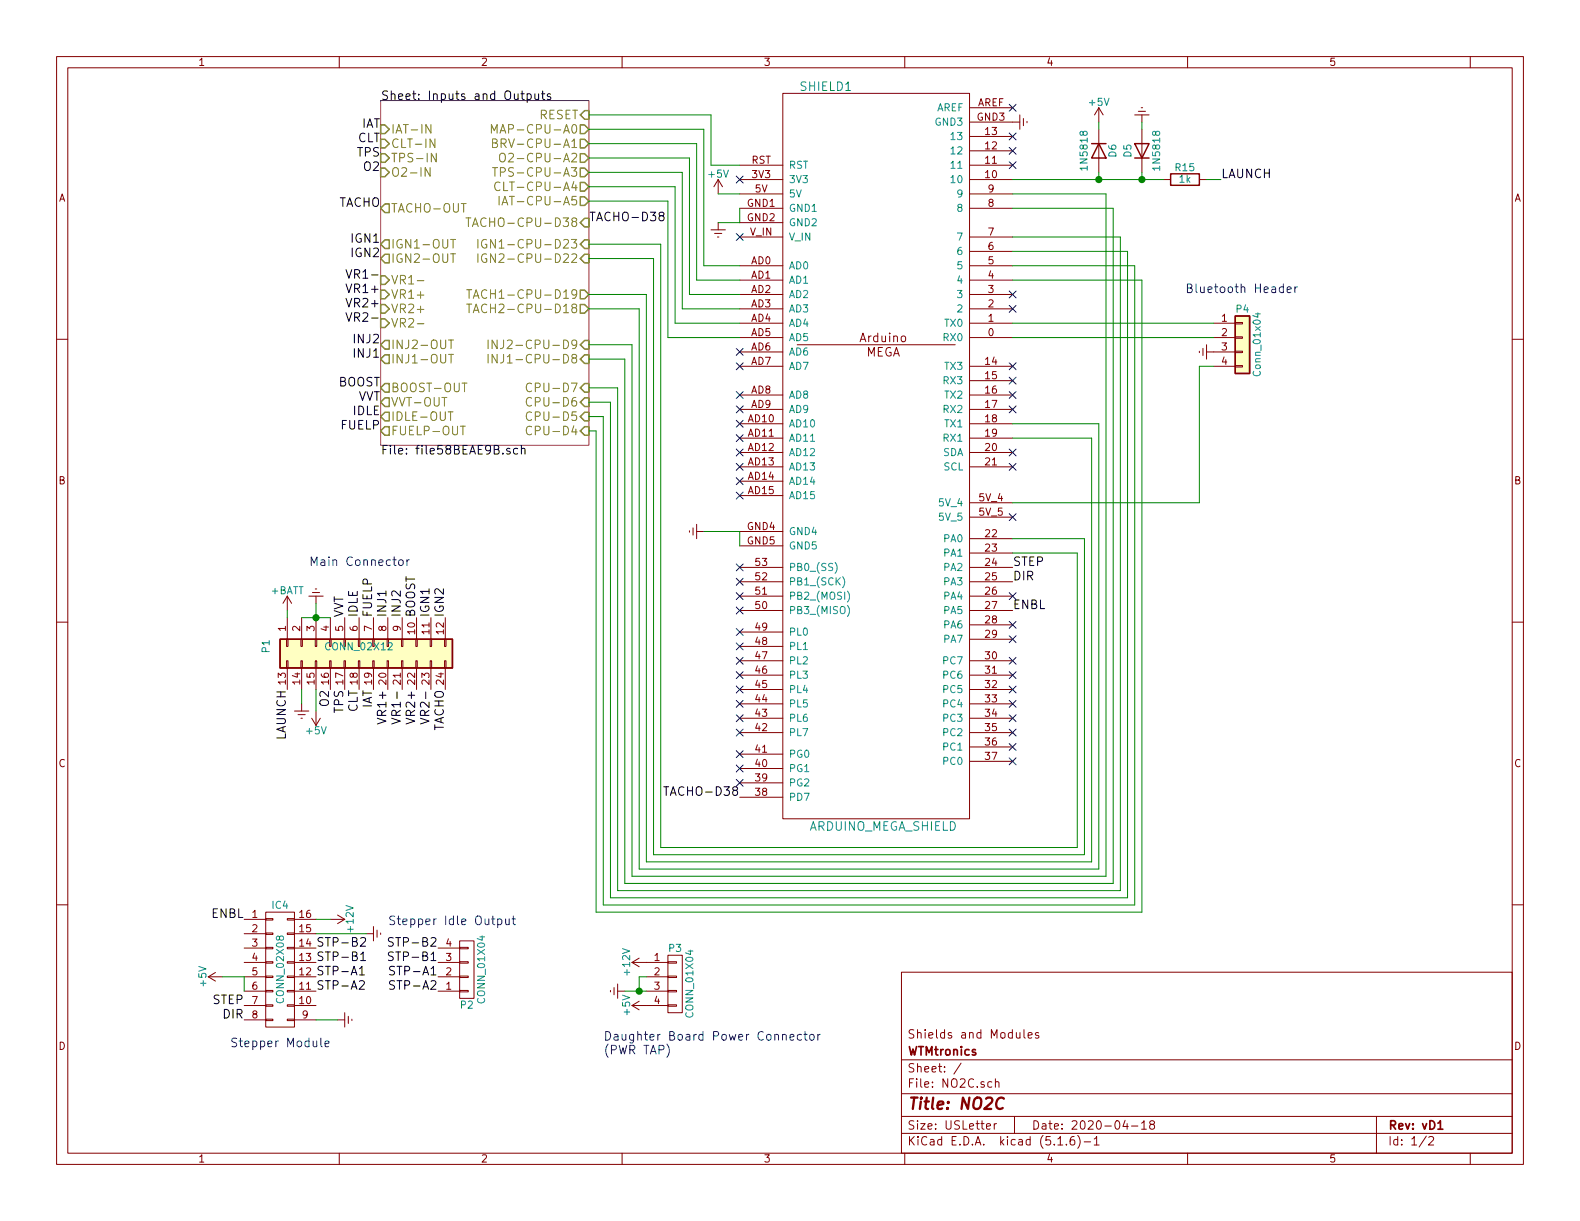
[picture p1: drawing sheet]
EESchema Schematic File Version 4
EELAYER 30 0
EELAYER END
$Descr USLetter 11000 8500
encoding utf-8
Sheet 1 2
Title "NO2C"
Date "2020-04-18"
Rev "vD1"
Comp "WTMtronics"
Comment1 "Shields and Modules"
Comment2 ""
Comment3 ""
Comment4 ""
$EndDescr
$Comp
L arduino_shieldsNCL:ARDUINO_MEGA_SHIELD SHIELD1
U 1 1
P 6150 3100
F 0 "SHIELD1" H 5750 5600 60  0000 C CNN
F 1 "ARDUINO_MEGA_SHIELD" H 6150 450 60  0000 C CNN
F 2 "footprnt:ARDUINO_MEGA_SHIELD" H 6150 3100 60  0001 C CNN
F 3 "" H 6150 3100 60  0001 C CNN
	1    6150 3100
	1    0    0    -1  
$EndComp
$Sheet
S 2650 700  1450 2400
U 58BEAE9C
F0 "Inputs and Outputs" 60
F1 "file58BEAE9B.sch" 60
F2 "TPS-IN" I L 2650 1100 60 
F3 "TPS-CPU-A3" O R 4100 1200 60 
F4 "IAT-IN" I L 2650 900 60 
F5 "IAT-CPU-A5" O R 4100 1400 60 
F6 "CLT-CPU-A4" O R 4100 1300 60 
F7 "CLT-IN" I L 2650 1000 60 
F8 "O2-IN" I L 2650 1200 60 
F9 "O2-CPU-A2" O R 4100 1100 60 
F10 "BRV-CPU-A1" O R 4100 1000 60 
F11 "MAP-CPU-A0" O R 4100 900 60 
F12 "VR1-" I L 2650 1950 60 
F13 "VR2-" I L 2650 2250 60 
F14 "VR2+" I L 2650 2150 60 
F15 "VR1+" I L 2650 2050 60 
F16 "TACH2-CPU-D18" O R 4100 2150 60 
F17 "TACH1-CPU-D19" O R 4100 2050 60 
F18 "RESET" I R 4100 800 60 
F19 "INJ1-CPU-D8" I R 4100 2500 60 
F20 "INJ1-OUT" O L 2650 2500 60 
F21 "INJ2-OUT" O L 2650 2400 60 
F22 "INJ2-CPU-D9" I R 4100 2400 60 
F23 "IGN1-CPU-D23" I R 4100 1700 60 
F24 "IGN2-CPU-D22" I R 4100 1800 60 
F25 "IGN2-OUT" O L 2650 1800 60 
F26 "IGN1-OUT" O L 2650 1700 60 
F27 "IDLE-OUT" O L 2650 2900 60 
F28 "BOOST-OUT" O L 2650 2700 60 
F29 "CPU-D5" I R 4100 2900 60 
F30 "CPU-D7" I R 4100 2700 60 
F31 "CPU-D6" I R 4100 2800 60 
F32 "CPU-D4" I R 4100 3000 60 
F33 "TACHO-CPU-D38" I R 4100 1550 60 
F34 "TACHO-OUT" O L 2650 1450 60 
F35 "VVT-OUT" O L 2650 2800 60 
F36 "FUELP-OUT" O L 2650 3000 60 
$EndSheet
$Comp
L power:Earth #PWR01
U 1 1
P 4900 3700
F 0 "#PWR01" H 4900 3450 50  0001 C CNN
F 1 "Earth" H 4900 3550 50  0001 C CNN
F 2 "" H 4900 3700 50  0000 C CNN
F 3 "" H 4900 3700 50  0000 C CNN
	1    4900 3700
	0    1    1    0   
$EndComp
$Comp
L power:Earth #PWR02
U 1 1
P 7050 850
F 0 "#PWR02" H 7050 600 50  0001 C CNN
F 1 "Earth" H 7050 700 50  0001 C CNN
F 2 "" H 7050 850 50  0000 C CNN
F 3 "" H 7050 850 50  0000 C CNN
	1    7050 850 
	0    -1   -1   0   
$EndComp
$Comp
L power:Earth #PWR03
U 1 1
P 5000 1550
F 0 "#PWR03" H 5000 1300 50  0001 C CNN
F 1 "Earth" H 5000 1400 50  0001 C CNN
F 2 "" H 5000 1550 50  0000 C CNN
F 3 "" H 5000 1550 50  0000 C CNN
	1    5000 1550
	1    0    0    -1  
$EndComp
$Comp
L power:+5V #PWR04
U 1 1
P 5000 1350
F 0 "#PWR04" H 5000 1200 50  0001 C CNN
F 1 "+5V" H 5000 1490 50  0000 C CNN
F 2 "" H 5000 1350 50  0000 C CNN
F 3 "" H 5000 1350 50  0000 C CNN
	1    5000 1350
	1    0    0    -1  
$EndComp
Wire Wire Line
	5150 3800 5150 3700
Wire Wire Line
	5150 3700 4900 3700
Wire Wire Line
	5150 1150 4950 1150
Wire Wire Line
	4100 800  4950 800 
Wire Wire Line
	4950 800  4950 1150
Wire Wire Line
	4100 900  4900 900 
Wire Wire Line
	4900 900  4900 1850
Wire Wire Line
	4900 1850 5150 1850
Wire Wire Line
	5150 1450 5150 1550
Wire Wire Line
	5150 1550 5000 1550
Wire Wire Line
	4100 1000 4850 1000
Wire Wire Line
	4850 1000 4850 1950
Wire Wire Line
	4850 1950 5150 1950
Wire Wire Line
	4100 1100 4800 1100
Wire Wire Line
	4800 1100 4800 2050
Wire Wire Line
	4800 2050 5150 2050
Wire Wire Line
	4100 1200 4750 1200
Wire Wire Line
	4750 1200 4750 2150
Wire Wire Line
	4750 2150 5150 2150
Wire Wire Line
	4100 1300 4700 1300
Wire Wire Line
	4700 1300 4700 2250
Wire Wire Line
	4700 2250 5150 2250
Wire Wire Line
	4100 1400 4650 1400
Wire Wire Line
	4650 1400 4650 2350
Wire Wire Line
	4100 3000 4150 3000
Wire Wire Line
	4150 3000 4150 6350
Wire Wire Line
	4150 6350 7950 6350
Wire Wire Line
	7950 6350 7950 1950
Wire Wire Line
	7950 1950 7050 1950
Wire Wire Line
	4100 2900 4200 2900
Wire Wire Line
	4200 2900 4200 6300
Wire Wire Line
	4200 6300 7900 6300
Wire Wire Line
	7900 6300 7900 1850
Wire Wire Line
	7900 1850 7050 1850
Wire Wire Line
	4250 2800 4100 2800
Wire Wire Line
	4250 6250 7850 6250
Wire Wire Line
	7850 6250 7850 1750
Wire Wire Line
	7850 1750 7050 1750
Wire Wire Line
	4100 2700 4300 2700
Wire Wire Line
	4300 2700 4300 6200
Wire Wire Line
	4300 6200 7800 6200
Wire Wire Line
	7800 6200 7800 1650
Wire Wire Line
	7800 1650 7050 1650
Wire Wire Line
	4100 2500 4350 2500
Wire Wire Line
	4350 2500 4350 6150
Wire Wire Line
	4350 6150 7750 6150
Wire Wire Line
	7750 6150 7750 1450
Wire Wire Line
	7750 1450 7050 1450
Wire Wire Line
	4100 2400 4400 2400
Wire Wire Line
	4400 2400 4400 6100
Wire Wire Line
	4400 6100 7700 6100
Wire Wire Line
	7700 6100 7700 1350
Wire Wire Line
	7700 1350 7050 1350
Wire Wire Line
	4100 2150 4450 2150
Wire Wire Line
	4450 2150 4450 6050
Wire Wire Line
	4450 6050 7650 6050
Wire Wire Line
	7650 6050 7650 2950
Wire Wire Line
	7650 2950 7050 2950
Wire Wire Line
	4100 2050 4500 2050
Wire Wire Line
	4500 2050 4500 6000
Wire Wire Line
	4500 6000 7600 6000
Wire Wire Line
	7600 6000 7600 3050
Wire Wire Line
	7600 3050 7050 3050
Wire Wire Line
	4100 1800 4550 1800
Wire Wire Line
	4550 1800 4550 5950
Wire Wire Line
	4550 5950 7550 5950
Wire Wire Line
	7550 5950 7550 3750
Wire Wire Line
	4100 1700 4600 1700
Wire Wire Line
	4600 1700 4600 5900
Wire Wire Line
	4600 5900 7500 5900
Wire Wire Line
	7500 5900 7500 3850
Wire Wire Line
	4250 2800 4250 6250
Wire Wire Line
	7550 3750 7050 3750
Wire Wire Line
	7500 3850 7050 3850
Wire Wire Line
	5000 1350 5150 1350
Wire Wire Line
	4650 2350 5150 2350
$Comp
L drv8825:DRV8825 IC4
U 1 1
P 1950 6750
F 0 "IC4" H 1950 7200 50  0000 C CNN
F 1 "CONN_02X08" V 1950 6750 50  0000 C CNN
F 2 "footprnt:DRV8825" H 1950 5550 50  0001 C CNN
F 3 "" H 1950 5550 50  0000 C CNN
	1    1950 6750
	1    0    0    -1  
$EndComp
$Comp
L power:+5V #PWR05
U 1 1
P 1550 6800
F 0 "#PWR05" H 1550 6650 50  0001 C CNN
F 1 "+5V" H 1550 6940 50  0000 C CNN
F 2 "" H 1550 6800 50  0000 C CNN
F 3 "" H 1550 6800 50  0000 C CNN
	1    1550 6800
	0    -1   -1   0   
$EndComp
Wire Wire Line
	1550 6800 1700 6800
Wire Wire Line
	1700 6800 1700 6900
$Comp
L power:+12V #PWR06
U 1 1
P 2300 6400
F 0 "#PWR06" H 2300 6250 50  0001 C CNN
F 1 "+12V" H 2300 6540 50  0000 C CNN
F 2 "" H 2300 6400 50  0000 C CNN
F 3 "" H 2300 6400 50  0000 C CNN
	1    2300 6400
	0    1    1    0   
$EndComp
Wire Wire Line
	2200 6400 2300 6400
$Comp
L power:Earth #PWR07
U 1 1
P 2550 6500
F 0 "#PWR07" H 2550 6250 50  0001 C CNN
F 1 "Earth" H 2550 6350 50  0001 C CNN
F 2 "" H 2550 6500 50  0000 C CNN
F 3 "" H 2550 6500 50  0000 C CNN
	1    2550 6500
	0    -1   -1   0   
$EndComp
Wire Wire Line
	2200 6500 2550 6500
Wire Wire Line
	2200 7100 2350 7100
$Comp
L power:Earth #PWR08
U 1 1
P 2350 7100
F 0 "#PWR08" H 2350 6850 50  0001 C CNN
F 1 "Earth" H 2350 6950 50  0001 C CNN
F 2 "" H 2350 7100 50  0000 C CNN
F 3 "" H 2350 7100 50  0000 C CNN
	1    2350 7100
	0    -1   -1   0   
$EndComp
Text Label 1700 7000 2    60   ~ 0
STEP
Text Label 1700 7100 2    60   ~ 0
DIR
Text Label 7050 3950 0    60   ~ 0
STEP
Text Label 7050 4050 0    60   ~ 0
DIR
Text Label 1700 6400 2    60   ~ 0
ENBL
Text Label 7050 4250 0    60   ~ 0
ENBL
Text Label 4100 1550 0    60   ~ 0
TACHO-D38
Text Label 5150 5550 2    60   ~ 0
TACHO-D38
Text Notes 1600 7300 0    60   ~ 0
Stepper Module
Text Label 2200 6900 0    60   ~ 0
STP-A2
Text Label 2200 6800 0    60   ~ 0
STP-A1
Text Label 2200 6700 0    60   ~ 0
STP-B1
Text Label 2200 6600 0    60   ~ 0
STP-B2
Text Label 3050 6600 2    60   ~ 0
STP-B2
Text Label 3050 6700 2    60   ~ 0
STP-B1
Text Label 3050 6800 2    60   ~ 0
STP-A1
Text Label 3050 6900 2    60   ~ 0
STP-A2
Text Label 3100 4800 3    60   ~ 0
TACHO
$Comp
L power:+5V #PWR09
U 1 1
P 2200 4950
F 0 "#PWR09" H 2200 4800 50  0001 C CNN
F 1 "+5V" H 2200 5090 50  0000 C CNN
F 2 "" H 2200 4950 50  0000 C CNN
F 3 "" H 2200 4950 50  0000 C CNN
	1    2200 4950
	-1   0    0    1   
$EndComp
Text Label 2400 4800 3    60   ~ 0
TPS
Text Label 2650 1100 2    60   ~ 0
TPS
Text Label 3000 4300 1    60   ~ 0
IGN1
Text Label 2650 1700 2    60   ~ 0
IGN1
Text Label 3100 4300 1    60   ~ 0
IGN2
Text Label 2650 1800 2    60   ~ 0
IGN2
Text Label 2650 900  2    60   ~ 0
IAT
Text Label 2600 4800 3    60   ~ 0
IAT
Text Label 2650 1000 2    60   ~ 0
CLT
Text Label 2500 4800 3    60   ~ 0
CLT
Text Label 2650 1200 2    60   ~ 0
O2
Text Label 2300 4800 3    60   ~ 0
O2
Text Label 2650 1950 2    60   ~ 0
VR1-
Text Label 2800 4800 3    60   ~ 0
VR1-
Text Label 2700 4800 3    60   ~ 0
VR1+
Text Label 2650 2050 2    60   ~ 0
VR1+
Text Label 2650 2150 2    60   ~ 0
VR2+
Text Label 2650 2250 2    60   ~ 0
VR2-
Text Label 2900 4800 3    60   ~ 0
VR2+
Text Label 3000 4800 3    60   ~ 0
VR2-
Text Label 2650 1450 2    60   ~ 0
TACHO
Text Label 2650 2700 2    60   ~ 0
BOOST
Text Label 2900 4300 1    60   ~ 0
BOOST
Text Label 2650 2800 2    60   ~ 0
VVT
Text Label 2400 4300 1    60   ~ 0
VVT
Text Label 2650 2900 2    60   ~ 0
IDLE
Text Label 2650 3000 2    60   ~ 0
FUELP
Text Label 2500 4300 1    60   ~ 0
IDLE
Text Label 2600 4300 1    60   ~ 0
FUELP
Text Label 2650 2400 2    60   ~ 0
INJ2
Text Label 2800 4300 1    60   ~ 0
INJ2
Text Label 2650 2500 2    60   ~ 0
INJ1
Text Label 2700 4300 1    60   ~ 0
INJ1
$Comp
L power:+BATT #PWR010
U 1 1
P 2000 4250
F 0 "#PWR010" H 2000 4100 50  0001 C CNN
F 1 "+BATT" H 2000 4390 50  0000 C CNN
F 2 "" H 2000 4250 50  0000 C CNN
F 3 "" H 2000 4250 50  0000 C CNN
	1    2000 4250
	1    0    0    -1  
$EndComp
$Comp
L power:Earth #PWR011
U 1 1
P 2200 4200
F 0 "#PWR011" H 2200 3950 50  0001 C CNN
F 1 "Earth" H 2200 4050 50  0001 C CNN
F 2 "" H 2200 4200 50  0001 C CNN
F 3 "" H 2200 4200 50  0001 C CNN
	1    2200 4200
	-1   0    0    1   
$EndComp
$Comp
L Connector_Generic:Conn_02x12_Top_Bottom P1
U 1 1
P 2500 4500
F 0 "P1" H 2500 5150 50  0000 C CNN
F 1 "CONN_02X12" V 2500 4500 50  0000 C CNN
F 2 "Connectors_Molex:Molex_Microfit3_Header_02x12_Straight_43045-2428" H 2500 3300 50  0001 C CNN
F 3 "" H 2500 3300 50  0000 C CNN
	1    2500 4500
	0    -1   1    0   
$EndComp
$Comp
L modules:CONN_01X04 P2
U 1 1
P 3250 6750
F 0 "P2" H 3250 7000 50  0000 C CNN
F 1 "CONN_01X04" V 3350 6750 50  0000 C CNN
F 2 "Connectors_Molex:Molex_Microfit3_Header_02x02_Angled_43045-040x" H 3250 6750 50  0001 C CNN
F 3 "" H 3250 6750 50  0000 C CNN
	1    3250 6750
	1    0    0    1   
$EndComp
Wire Wire Line
	2200 4950 2200 4800
$Comp
L power:Earth #PWR012
U 1 1
P 2100 4900
F 0 "#PWR012" H 2100 4650 50  0001 C CNN
F 1 "Earth" H 2100 4750 50  0001 C CNN
F 2 "" H 2100 4900 50  0000 C CNN
F 3 "" H 2100 4900 50  0000 C CNN
	1    2100 4900
	1    0    0    -1  
$EndComp
Wire Wire Line
	2100 4800 2100 4900
Wire Wire Line
	2000 4250 2000 4300
Wire Wire Line
	2200 4300 2100 4300
Text Label 2000 4800 3    60   ~ 0
LAUNCH
Text Label 8500 1250 0    60   ~ 0
LAUNCH
$Comp
L modules:CONN_01X04 P3
U 1 1
P 4700 6850
F 0 "P3" H 4700 7100 50  0000 C CNN
F 1 "CONN_01X04" V 4800 6850 50  0000 C CNN
F 2 "Pin_Headers:Pin_Header_Straight_1x04_Pitch2.54mm" H 4700 6850 50  0001 C CNN
F 3 "" H 4700 6850 50  0000 C CNN
	1    4700 6850
	1    0    0    -1  
$EndComp
Text Notes 4200 7350 0    60   ~ 0
Daughter Board Power Connector\n(PWR TAP)
Wire Wire Line
	4500 6800 4450 6800
Wire Wire Line
	4450 6800 4450 6900
Wire Wire Line
	4350 6900 4450 6900
Connection ~ 4450 6900
$Comp
L power:Earth #PWR014
U 1 1
P 4350 6900
F 0 "#PWR014" H 4350 6650 50  0001 C CNN
F 1 "Earth" H 4350 6750 50  0001 C CNN
F 2 "" H 4350 6900 50  0001 C CNN
F 3 "" H 4350 6900 50  0001 C CNN
	1    4350 6900
	0    1    1    0   
$EndComp
$Comp
L power:+12V #PWR015
U 1 1
P 4500 6700
F 0 "#PWR015" H 4500 6550 50  0001 C CNN
F 1 "+12V" H 4500 6840 50  0000 C CNN
F 2 "" H 4500 6700 50  0001 C CNN
F 3 "" H 4500 6700 50  0001 C CNN
	1    4500 6700
	0    -1   -1   0   
$EndComp
$Comp
L power:+5V #PWR016
U 1 1
P 4500 7000
F 0 "#PWR016" H 4500 6850 50  0001 C CNN
F 1 "+5V" H 4500 7140 50  0000 C CNN
F 2 "" H 4500 7000 50  0001 C CNN
F 3 "" H 4500 7000 50  0001 C CNN
	1    4500 7000
	0    -1   -1   0   
$EndComp
NoConn ~ 7050 1050
NoConn ~ 7050 950 
NoConn ~ 7050 2050
NoConn ~ 7050 2150
NoConn ~ 7050 2550
NoConn ~ 7050 2650
NoConn ~ 7050 2750
NoConn ~ 7050 2850
NoConn ~ 7050 3150
NoConn ~ 7050 3250
NoConn ~ 7050 3600
NoConn ~ 5150 1250
NoConn ~ 5150 1650
NoConn ~ 5150 2450
NoConn ~ 5150 2550
NoConn ~ 5150 2750
NoConn ~ 5150 2850
NoConn ~ 5150 2950
NoConn ~ 5150 3050
NoConn ~ 5150 3150
NoConn ~ 5150 3250
NoConn ~ 5150 3350
NoConn ~ 5150 3450
NoConn ~ 7050 1150
NoConn ~ 7050 750 
NoConn ~ 5150 5450
NoConn ~ 5150 5350
NoConn ~ 5150 5250
NoConn ~ 5150 5100
NoConn ~ 5150 5000
NoConn ~ 5150 4900
NoConn ~ 5150 4800
NoConn ~ 5150 4700
NoConn ~ 5150 4600
NoConn ~ 5150 4500
NoConn ~ 5150 4400
NoConn ~ 5150 4250
NoConn ~ 5150 4150
NoConn ~ 5150 4050
NoConn ~ 5150 3950
NoConn ~ 7050 4150
NoConn ~ 7050 4350
NoConn ~ 7050 4450
NoConn ~ 7050 4600
NoConn ~ 7050 4700
NoConn ~ 7050 4800
NoConn ~ 7050 4900
NoConn ~ 7050 5000
NoConn ~ 7050 5100
NoConn ~ 7050 5200
NoConn ~ 7050 5300
$Comp
L NO2C-rescue:Conn_01x04-conn P4
U 1 1
P 8650 2350
F 0 "P4" H 8650 2550 50  0000 C CNN
F 1 "Conn_01x04" V 8750 2300 50  0000 C CNN
F 2 "Socket_Strips:Socket_Strip_Straight_1x04_Pitch2.54mm" H 8650 2350 50  0001 C CNN
F 3 "" H 8650 2350 50  0001 C CNN
	1    8650 2350
	1    0    0    -1  
$EndComp
Wire Wire Line
	7050 2250 8450 2250
Wire Wire Line
	7050 2350 8450 2350
$Comp
L power:Earth #PWR017
U 1 1
P 8450 2450
F 0 "#PWR017" H 8450 2200 50  0001 C CNN
F 1 "Earth" H 8450 2300 50  0001 C CNN
F 2 "" H 8450 2450 50  0001 C CNN
F 3 "" H 8450 2450 50  0001 C CNN
	1    8450 2450
	0    1    1    0   
$EndComp
Wire Wire Line
	8350 2550 8450 2550
Wire Wire Line
	8350 2550 8350 3500
Wire Wire Line
	8350 3500 7050 3500
Wire Wire Line
	4450 6900 4500 6900
Text Notes 8250 2050 0    60   ~ 0
Bluetooth Header
Text Notes 2700 6450 0    60   ~ 0
Stepper Idle Output
Wire Wire Line
	2200 4300 2300 4300
Connection ~ 2200 4300
Wire Wire Line
	2200 4200 2200 4300
Text Notes 2150 3950 0    60   ~ 0
Main Connector
$Comp
L Device:D D5
U 1 1
P 7950 1050
F 0 "D5" H 7950 1150 50  0000 C CNN
F 1 "1N5818" H 7950 950 50  0000 C CNN
F 2 "Diode_THT:D_DO-41_SOD81_P7.62mm_Horizontal" H 7950 1050 50  0001 C CNN
F 3 "" H 7950 1050 50  0001 C CNN
	1    7950 1050
	0    -1   -1   0   
$EndComp
$Comp
L power:Earth #PWR018
U 1 1
P 7950 850
F 0 "#PWR018" H 7950 600 50  0001 C CNN
F 1 "Earth" H 7950 700 50  0001 C CNN
F 2 "" H 7950 850 50  0001 C CNN
F 3 "" H 7950 850 50  0001 C CNN
	1    7950 850 
	-1   0    0    1   
$EndComp
$Comp
L power:+5V #PWR013
U 1 1
P 7650 850
F 0 "#PWR013" H 7650 700 50  0001 C CNN
F 1 "+5V" H 7650 990 50  0000 C CNN
F 2 "" H 7650 850 50  0000 C CNN
F 3 "" H 7650 850 50  0000 C CNN
	1    7650 850 
	1    0    0    -1  
$EndComp
$Comp
L Device:D D6
U 1 1
P 7650 1050
F 0 "D6" H 7650 1150 50  0000 C CNN
F 1 "1N5818" H 7650 950 50  0000 C CNN
F 2 "Diode_THT:D_DO-41_SOD81_P7.62mm_Horizontal" H 7650 1050 50  0001 C CNN
F 3 "" H 7650 1050 50  0001 C CNN
	1    7650 1050
	0    1    1    0   
$EndComp
Wire Wire Line
	7650 850  7650 900 
Wire Wire Line
	7050 1250 7650 1250
Wire Wire Line
	7650 1200 7650 1250
Connection ~ 7650 1250
Wire Wire Line
	7650 1250 7950 1250
Wire Wire Line
	7950 1200 7950 1250
Connection ~ 7950 1250
Wire Wire Line
	7950 1250 8100 1250
Wire Wire Line
	7950 900  7950 850 
$Comp
L Device:R R?
U 1 1
P 8250 1250
AR Path="/58BEAE9C/5E9E970F" Ref="R?"  Part="1" 
AR Path="/5E9E970F" Ref="R15"  Part="1" 
F 0 "R15" V 8330 1250 50  0000 C CNN
F 1 "1k" V 8250 1250 50  0000 C CNN
F 2 "Resistor_THT:R_Axial_DIN0207_L6.3mm_D2.5mm_P7.62mm_Horizontal" V 8180 1250 50  0001 C CNN
F 3 "" H 8250 1250 50  0000 C CNN
	1    8250 1250
	0    -1   -1   0   
$EndComp
Wire Wire Line
	8500 1250 8400 1250
$EndSCHEMATC
